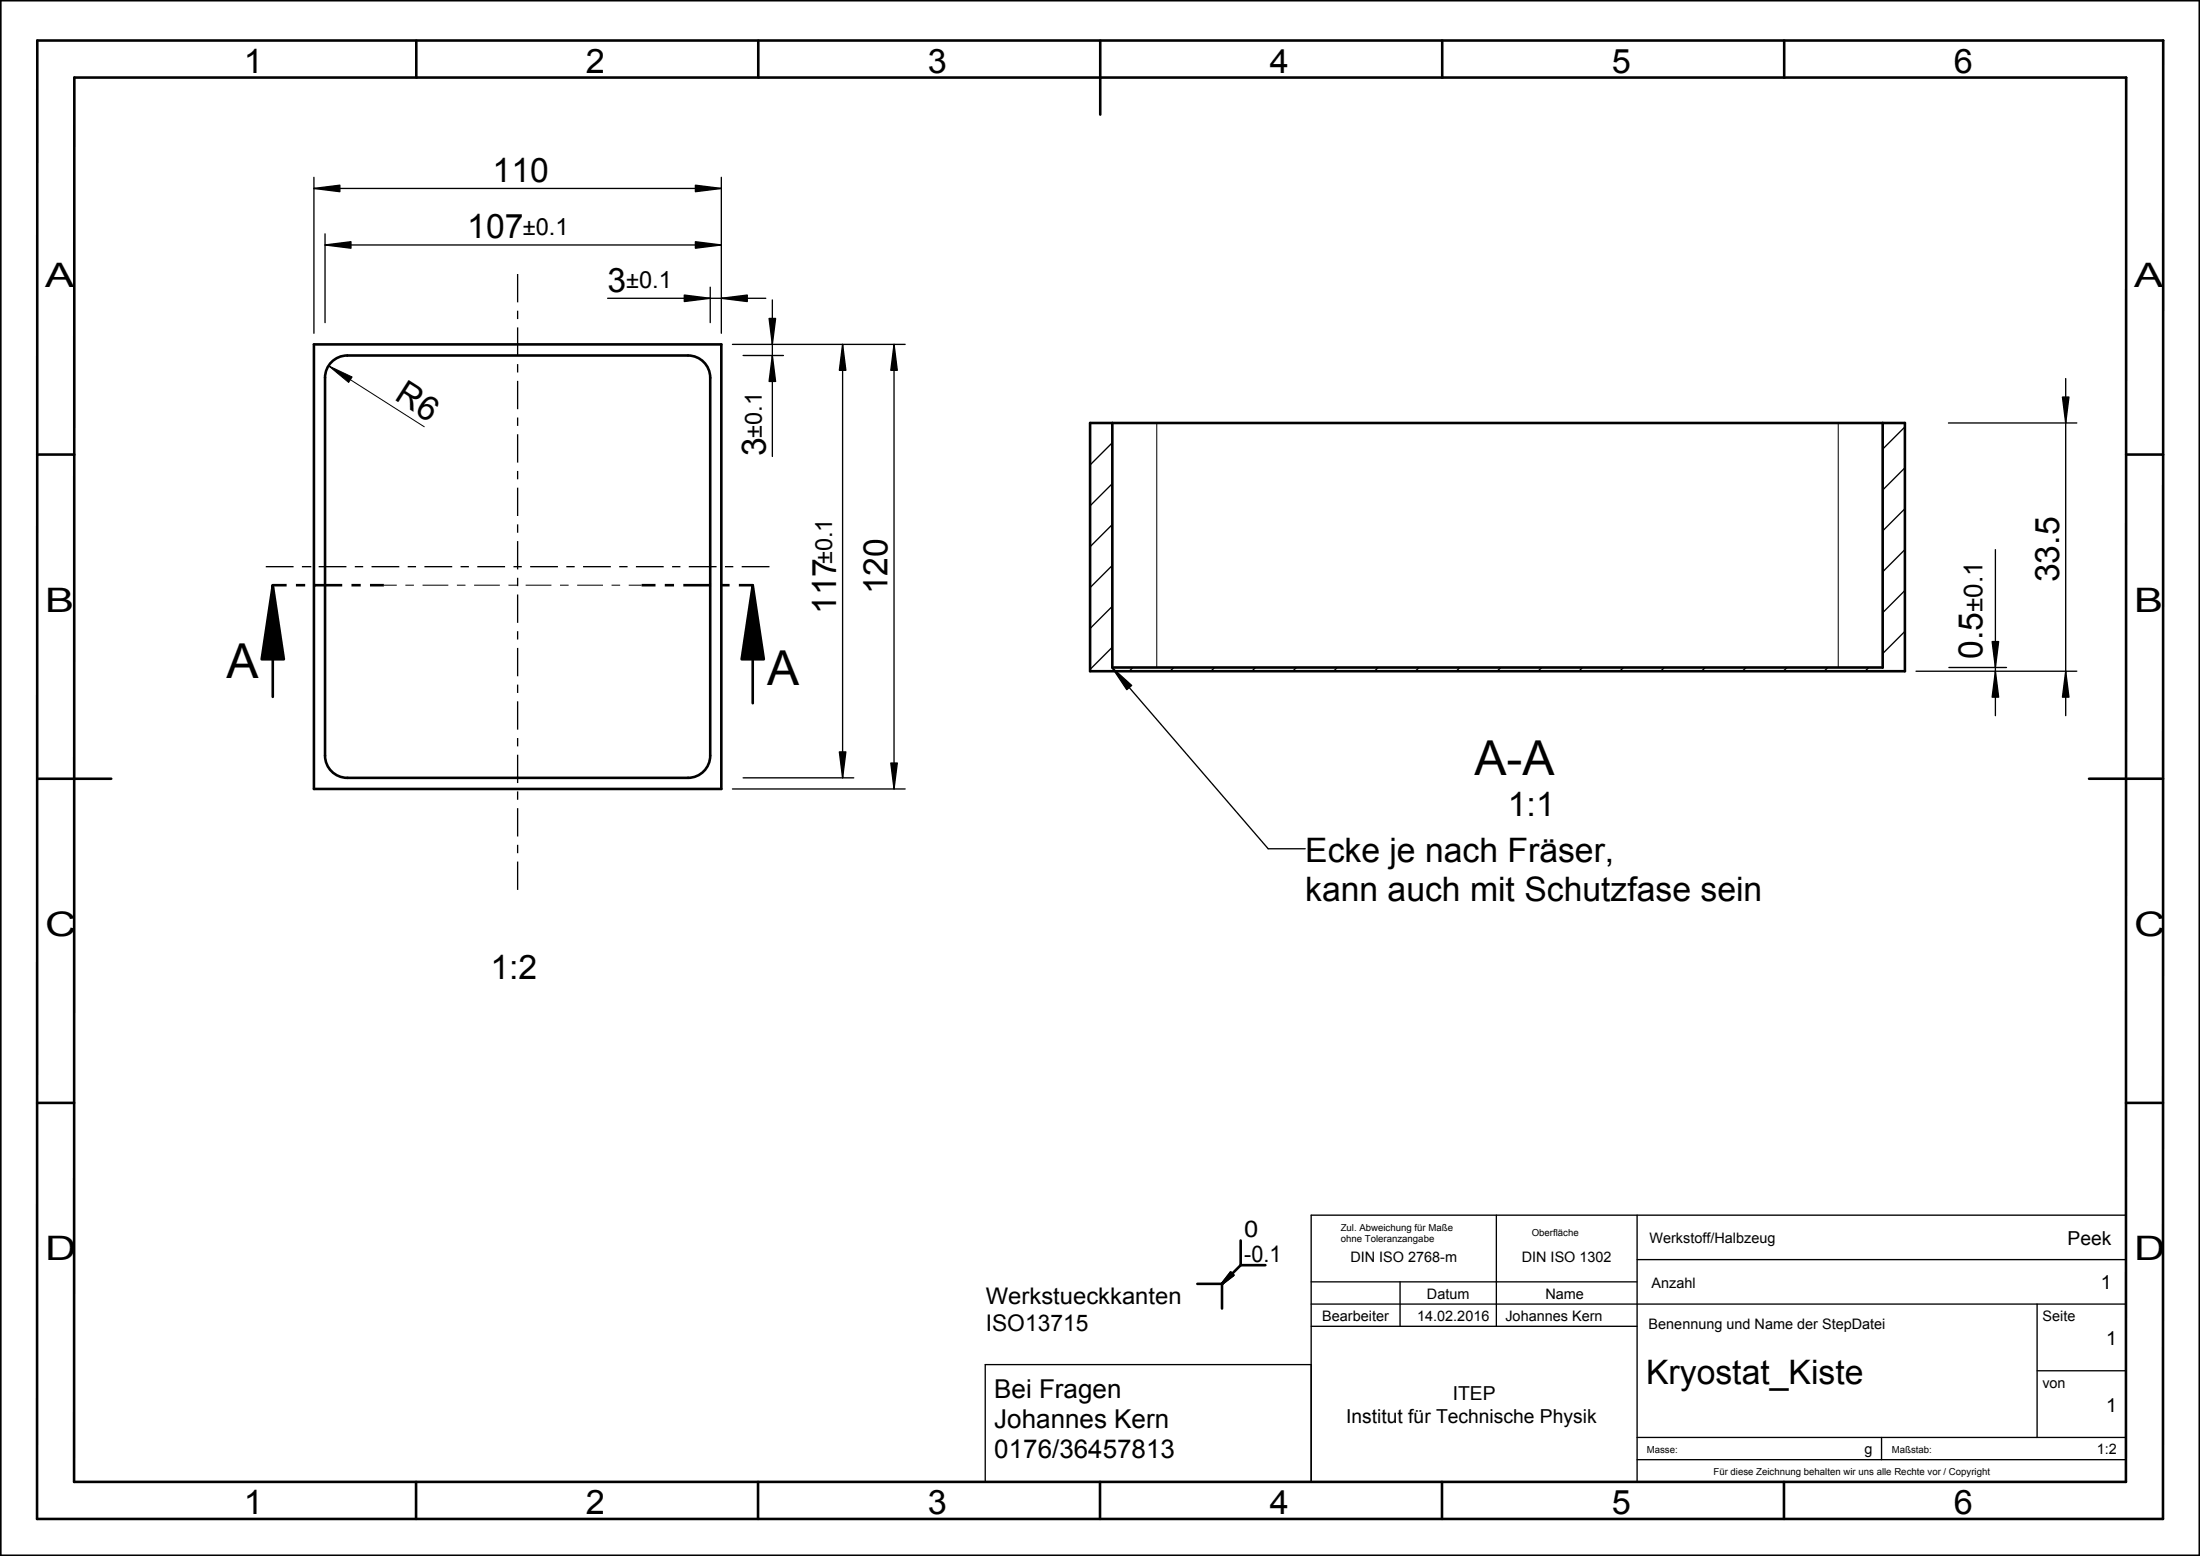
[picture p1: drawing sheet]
<svg xmlns="http://www.w3.org/2000/svg" width="297mm" height="210mm" viewBox="0 0 297 210" stroke-linecap="round" stroke-linejoin="round" font-family="sans-serif">
<path d="M36.8 79l1.5 10h-3zM101.6 79l1.5 10h-3z" fill="#000"/>
<g fill="none" stroke="#000" stroke-width=".35">
<path d="M0 0h297v210h-297zM147.2 57.1h3v33h104v-33h3v33.5h-110zM36.8 79l1.5 10h-3zM38.7 79h-1.9v15.1M39.9 79h1.3M42.4 79h.1M42.4 79h3.8M47.4 79h1.3M49.9 79h1.9M86.6 79h1.9M89.7 79h1.3M92.2 79h3.8"/>
<path d="M97.2 79h1.3M99.7 79h1.9v15.9M101.6 79l1.5 10h-3z"/>
</g>
<path d="M51.8 79h1.8M54.7 79h1.2M57 79h3.5M61.7 79h1.1M64 79h3.5M68.6 79h1.2M71 79h3.4M75.6 79h1.2M77.9 79h3.5M82.6 79h1.1M84.9 79h1.7" fill="none" stroke="#000" stroke-width=".14"/>
<g fill="none" stroke="#000" stroke-width=".18">
<path d="M147.3 57.1l-.1 .1M150.2 59.8l-3 3M257.2 57.6l-3 3M150.2 65.3l-3 3M150.2 70.8l-3 3M150.2 76.3l-3 3M257.2 63.1l-3 3M257.2 68.7l-3 3M257.2 74.2l-3 3M257.2 79.7l-3 3M150.2 81.8l-3 3M150.2 87.3l-3 3"/>
<path d="M152.9 90.1l-.5 .5M158.5 90.1l-.5 .5M164 90.1l-.5 .5M169.5 90.1l-.5 .5M175 90.1l-.5 .5M180.5 90.1l-.5 .5M186.1 90.1l-.5 .5M191.6 90.1l-.5 .5M197.1 90.1l-.5 .5M202.6 90.1l-.5 .5M208.1 90.1l-.5 .5M213.7 90.1l-.5 .5"/>
<path d="M219.2 90.1l-.5 .5M224.7 90.1l-.5 .5M230.2 90.1l-.5 .5M235.7 90.1l-.5 .5M241.2 90.1l-.5 .5M246.8 90.1l-.5 .5M252.3 90.1l-.5 .5M257.2 85.2l-3 3"/>
</g>
<!-- layer: 0 -->
<path d="M166.1 171.8l.4 .3-1.5 1.2z" fill="#000"/>
<g fill="none" stroke="#000" stroke-width=".35">
<path d="M0 0h297v210h-297zM5 5.5h287v199.5h-287zM10 10.5h277v189.5h-277zM56.2 5.5v5M102.4 5.5v5M148.5 5.5v10M194.7 5.5v5M240.9 5.5v5M5 61.3h5M287 61.3h5M5 105.1h10M282 105.1h10"/>
<path d="M5 148.8h5M287 148.8h5M161.6 173.3h3.4M165 173.3v3.3M166.1 171.8l.4 .3-1.5 1.2zM167.5 167.4v3.4M167.5 170.8l-2.5 2.5M167.5 170.8h3.3M56.2 200v5M102.3 200v5M148.5 200v5M194.7 200v5"/>
<path d="M240.8 200v5"/>
</g>
<g fill="none" stroke="#000" stroke-width=".18">
<path d="M177 173h44M177 176h110M177 179h44M189 173v6M202 164v15M221 170h66M221 164v36M275 176v18M177 184.2h-44v15.8h154v-36h-110v36M221 194h66M221 197h66M254 194v3"/>
<path d="M275 185h12"/>
</g>
<!-- layer: 02_ALL_AXES -->
<g fill="none" stroke="#000" stroke-width=".18">
<path d="M69.9 37v3.8M69.9 41.9v1.2M69.9 44.2v3.8M69.9 49.1v1.2M69.9 51.4v3.8M69.9 56.4v1.1M69.9 58.6v3.8M35.9 76.5h3.7M40.8 76.5h1.1M41.9 76.5h.1M43 76.5h3.8M47.9 76.5h1.1"/>
<path d="M50.2 76.5h3.7M55 76.5h1.2M57.3 76.5h3.7M62.2 76.5h1.1M64.4 76.5h3.8M69.3 76.5h1.1M69.9 63.6v1.1M69.9 65.8v3.8M69.9 70.8v1.1M69.9 73v3.8M69.9 78v1.1M71.6 76.5h3.7"/>
<path d="M76.5 76.5h1.1M78.7 76.5h3.8M83.6 76.5h1.1M85.8 76.5h3.8M90.7 76.5h1.2M93 76.5h3.7M97.9 76.5h1.1M100.1 76.5h3.8M69.9 80.2v3.9M69.9 85.2v1.1M69.9 87.4v3.9M69.9 92.4v1.1"/>
<path d="M69.9 94.7v3.8M69.9 99.6v1.1M69.9 101.9v3.8M69.9 106.8v1.1M69.9 109.1v3.8M69.9 114v1.1M69.9 116.3v3.8"/>
</g>
<!-- layer: 20_ALL_FEATURES -->
<path d="M42.4 46.5h55v60h-55zM45 48.6l.6-.3 .6-.2 .7-.1h46a3 3 0 0 1 3 3v51a3 3 0 0 1-3 3h-46a3 3 0 0 1-3-3v-51a2.99 2.99 0 0 1 1.1-2.4zM150.2 57.1h104" fill="none" stroke="#000" stroke-width=".35"/>
<path d="M156.2 57.1v33M248.2 57.1v33" fill="none" stroke="#000" stroke-width=".14"/>
<!-- layer: 50_ALL_DETAILS -->
<path d="M150.2 90.1l2.6 2.4-.7 .6z" fill="#000"/>
<path d="M150.2 90.1l2.6 2.4-.7 .6zM150.2 90.1l21 24.4h5" fill="none" stroke="#000" stroke-width=".18"/>
<!-- layer: 51_ALL_DIMS -->
<g fill="#000">
<path d="M42.4 25.4l3.5-.4v.9zM43.9 33.1l3.5-.5v.9zM93.9 32.6l3.5 .5-3.5 .4zM93.9 25l3.5 .4-3.5 .5zM44.3 49.4l3.2 1.5-.4 .7zM92.4 39.8l3.5 .5-3.5 .4zM97.4 40.3l3.5-.5v.9zM103.8 43h.9l-.4 3.5zM104.3 48l.4 3.5h-.9zM113.8 46.5l.4 3.5h-.9zM120.7 46.5l.4 3.5h-.8zM278.4 53.6h.9l-.4 3.5z"/>
<path d="M269.4 90.6l.4 3.5h-.9zM268.9 86.6h.9l-.4 3.5zM278.9 90.6l.4 3.5h-.9zM113.3 101.5h.9l-.4 3.5zM120.3 103h.8l-.4 3.5z"/>
</g>
<g fill="none" stroke="#000" stroke-width=".18">
<path d="M42.4 25.4l3.5-.4v.9zM42.4 23.9v21.1M42.4 25.4h55M43.9 33.1l3.5-.5v.9zM43.9 31.6v11.9M43.9 33.1h53.5M92.4 39.8l3.5 .5-3.5 .4zM93.9 32.6l3.5 .5-3.5 .4zM93.9 25l3.5 .4-3.5 .5zM95.9 38.8v4.7M97.4 23.9v21.1M82 40.3h21.4"/>
<path d="M97.4 40.3l3.5-.5v.9zM98.9 46.5h23.3M100.3 48h5.5M103.8 43h.9l-.4 3.5zM104.3 48l.4 3.5h-.9zM104.3 40.5v21.1M113.8 46.5l.4 3.5h-.9zM113.8 46.5v58.5M120.7 46.5l.4 3.5h-.8zM120.7 46.5v60M263 57.1h17.4M278.4 53.6h.9l-.4 3.5z"/>
<path d="M278.9 51.1v45.5M269.4 74.2v22.4M258.7 90.6h21.7M263.1 90.1h7.8M268.9 86.6h.9l-.4 3.5zM269.4 90.6l.4 3.5h-.9zM278.9 90.6l.4 3.5h-.9zM98.9 106.5h23.3M100.3 105h15M113.3 101.5h.9l-.4 3.5zM120.3 103h.8l-.4 3.5z"/>
</g>
<path d="M44.3 49.4l3.2 1.5-.4 .7zM44.3 49.4l13 8.2" fill="none" stroke="#000" stroke-width=".14"/>
<g font-size="6.5">
<text x="30.6" y="91.6">A</text>
<text x="103.6" y="92.4">A</text>
<text x="199.1" y="104.6">A-A</text>
</g>
<text font-size="4.6" x="267.6" y="88.9" transform="rotate(-90 267.6 88.9)">0.5</text>
<g font-size="4.5">
<text x="32.9" y="9.8">1</text>
<text x="79.1" y="9.8">2</text>
<text x="125.3" y="9.8">3</text>
<text x="171.4" y="9.8">4</text>
<text x="217.6" y="9.8">5</text>
<text x="263.8" y="9.8">6</text>
<text x="66.5" y="24.6">110</text>
<text x="63.1" y="32.2">107</text>
<text x="6.1" y="38.8">A</text>
<text x="82" y="39.4">3</text>
<text x="288.1" y="38.8">A</text>
<text x="53.1" y="53.9" transform="rotate(32 53.1 53.9)">R6</text>
<text x="103.4" y="61.6" transform="rotate(-90 103.4 61.6)">3</text>
<text x="6.1" y="82.6">B</text>
<text x="112.9" y="82.9" transform="rotate(-90 112.9 82.9)">117</text>
<text x="119.8" y="80.2" transform="rotate(-90 119.8 80.2)">120</text>
<text x="278" y="78.6" transform="rotate(-90 278 78.6)">33.5</text>
<text x="288.1" y="82.5">B</text>
<text x="203.6" y="110.2">1:1</text>
<text x="176.2" y="116.3">Ecke je nach Fräser,</text>
<text x="176.2" y="121.5">kann auch mit Schutzfase sein</text>
<text x="6.1" y="126.3">C</text>
<text x="288.1" y="126.3">C</text>
<text x="66.2" y="132.1">1:2</text>
<text x="6.1" y="170">D</text>
<text x="288.1" y="170">D</text>
<text x="222.2" y="186.8">Kryostat_Kiste</text>
<text x="32.9" y="204.3">1</text>
<text x="79.1" y="204.3">2</text>
<text x="125.3" y="204.3">3</text>
<text x="171.4" y="204.3">4</text>
<text x="217.6" y="204.3">5</text>
<text x="263.8" y="204.3">6</text>
</g>
<g font-size="3.5">
<text x="267.6" y="82.6" transform="rotate(-90 267.6 82.6)">±0.1</text>
<text x="134.2" y="188.6">Bei Fragen</text>
<text x="134.2" y="192.7">Johannes Kern</text>
<text x="134.2" y="196.7">0176/36457813</text>
</g>
<g font-size="3.2">
<text x="70.6" y="31.7">±0.1</text>
<text x="84.5" y="38.9">±0.1</text>
<text x="102.9" y="59.1" transform="rotate(-90 102.9 59.1)">±0.1</text>
<text x="112.4" y="76.1" transform="rotate(-90 112.4 76.1)">±0.1</text>
</g>
<g font-size="3.1">
<text x="168" y="166.9">0</text>
<text x="168" y="170.3">-0.1</text>
<text x="133.1" y="176">Werkstueckkanten</text>
<text x="133.1" y="179.6">ISO13715</text>
</g>
<g font-size="2.6">
<text x="279.1" y="168">Peek</text>
<text x="283.6" y="174">1</text>
<text x="284.3" y="181.5">1</text>
<text x="196.1" y="189">ITEP</text>
<text x="284.3" y="190.5">1</text>
<text x="181.7" y="192">Institut für Technische Physik</text>
</g>
<g font-size="2">
<text x="222.7" y="167.8">Werkstoff/Halbzeug</text>
<text x="182.3" y="170.4">DIN ISO 2768-m</text>
<text x="205.4" y="170.4">DIN ISO 1302</text>
<text x="223" y="173.8">Anzahl</text>
<text x="178.5" y="178.2">Bearbeiter</text>
<text x="191.3" y="178.2">14.02.2016</text>
<text x="192.6" y="175.3">Datum</text>
<text x="203.2" y="178.2">Johannes Kern</text>
<text x="208.6" y="175.3">Name</text>
<text x="222.6" y="179.4">Benennung und Name der StepDatei</text>
<text x="275.8" y="178.3">Seite</text>
<text x="275.7" y="187.4">von</text>
<text x="251.7" y="196.3">g</text>
<text x="283.1" y="196.3">1:2</text>
</g>
<g font-size="1.3">
<text x="181" y="166.2">Zul. Abweichung für Maße</text>
<text x="181" y="167.7">ohne Toleranzangabe</text>
<text x="206.8" y="166.8">Oberfläche</text>
<text x="222.3" y="196.1">Masse:</text>
<text x="255.4" y="196.1">Maßstab:</text>
<text x="231.3" y="199">Für diese Zeichnung behalten wir uns alle Rechte vor / Copyright</text>
</g>
</svg>
